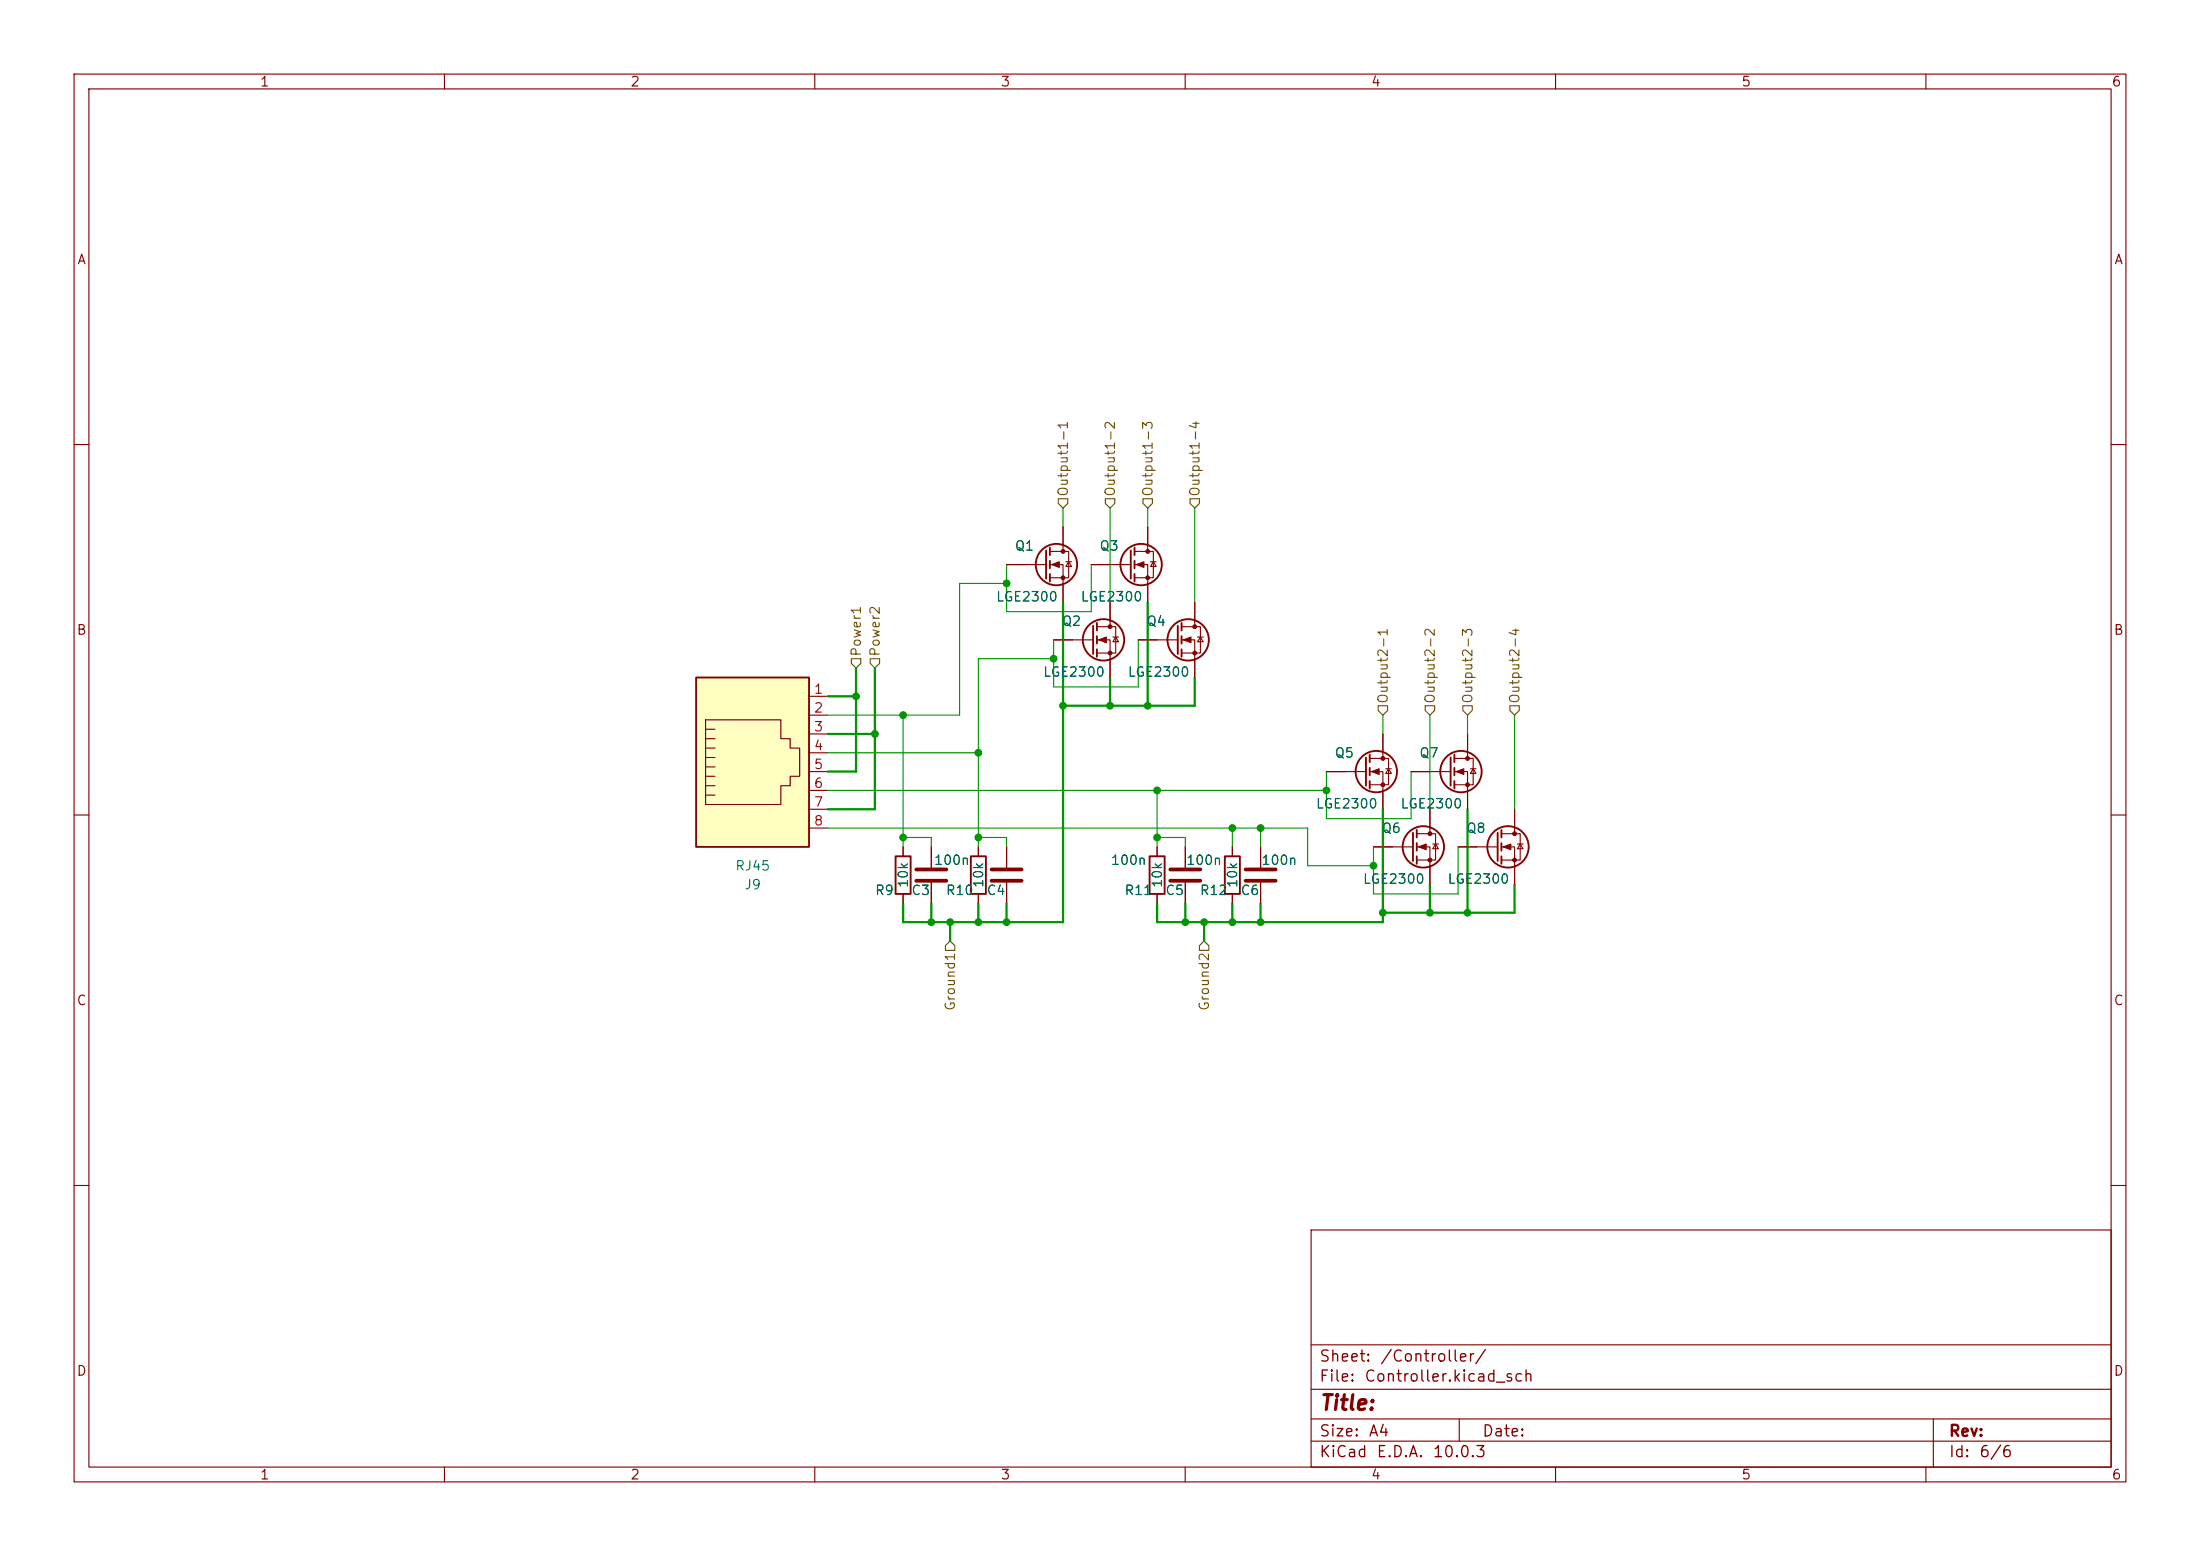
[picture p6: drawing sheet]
(kicad_sch
 (version 20260306)
 (generator "eeschema")
 (generator_version "10.0")
 (paper "A4")
 (lib_symbols
  (symbol "Connector:RJ45"
   (pin_names
    (offset 1.016)) (exclude_from_sim no) (in_bom yes) (on_board yes)
   (in_pos_files yes)
   (duplicate_pin_numbers_are_jumpers no)
   (property "Reference" "J" (at -5.08 13.97 0) (show_name no) (do_not_autoplace no) (effects (font (size 1.27 1.27)) (justify right)))
   (property "Value" "RJ45" (at 2.54 13.97 0) (show_name no) (do_not_autoplace no) (effects (font (size 1.27 1.27)) (justify left)))
   (property "Footprint" "" (at 0 0.635 90) (show_name no) (do_not_autoplace no) (hide yes) (effects (font (size 1.27 1.27))))
   (property "Datasheet" "" (at 0 0.635 90) (show_name no) (do_not_autoplace no) (hide yes) (effects (font (size 1.27 1.27))))
   (property "Description" "RJ connector, 8P8C (8 positions 8 connected)" (at 0 0 0) (show_name no) (do_not_autoplace no) (hide yes) (effects (font (size 1.27 1.27))))
   (symbol "RJ45_0_1"
    (polyline (pts (xy -6.35 1.905) (xy -5.08 1.905) (xy -5.08 1.905)) (stroke (width 0) (type default)) (fill (type none)))
    (polyline (pts (xy -6.35 0.635) (xy -5.08 0.635) (xy -5.08 0.635)) (stroke (width 0) (type default)) (fill (type none)))
    (polyline (pts (xy -6.35 -0.635) (xy -5.08 -0.635) (xy -5.08 -0.635)) (stroke (width 0) (type default)) (fill (type none)))
    (polyline (pts (xy -6.35 -1.905) (xy -5.08 -1.905) (xy -5.08 -1.905)) (stroke (width 0) (type default)) (fill (type none)))
    (polyline (pts (xy -6.35 -3.175) (xy -5.08 -3.175) (xy -5.08 -3.175)) (stroke (width 0) (type default)) (fill (type none)))
    (polyline (pts (xy -6.35 -4.445) (xy -6.35 6.985) (xy 3.81 6.985) (xy 3.81 4.445) (xy 5.08 4.445) (xy 5.08 3.175) (xy 6.35 3.175) (xy 6.35 -0.635) (xy 5.08 -0.635) (xy 5.08 -1.905) (xy 3.81 -1.905) (xy 3.81 -4.445) (xy -6.35 -4.445) (xy -6.35 -4.445)) (stroke (width 0) (type default)) (fill (type none)))
    (polyline (pts (xy -5.08 5.715) (xy -6.35 5.715)) (stroke (width 0) (type default)) (fill (type none)))
    (polyline (pts (xy -5.08 4.445) (xy -6.35 4.445)) (stroke (width 0) (type default)) (fill (type none)))
    (polyline (pts (xy -5.08 3.175) (xy -6.35 3.175) (xy -6.35 3.175)) (stroke (width 0) (type default)) (fill (type none)))
    (rectangle (start 7.62 12.7) (end -7.62 -10.16) (stroke (width 0.254) (type default)) (fill (type background))))
   (symbol "RJ45_1_1"
    (pin passive line (at 10.16 -7.62 180) (length 2.54) (name "" (effects (font (size 1.27 1.27)))) (number "1" (effects (font (size 1.27 1.27)))))
    (pin passive line (at 10.16 -5.08 180) (length 2.54) (name "" (effects (font (size 1.27 1.27)))) (number "2" (effects (font (size 1.27 1.27)))))
    (pin passive line (at 10.16 -2.54 180) (length 2.54) (name "" (effects (font (size 1.27 1.27)))) (number "3" (effects (font (size 1.27 1.27)))))
    (pin passive line (at 10.16 0 180) (length 2.54) (name "" (effects (font (size 1.27 1.27)))) (number "4" (effects (font (size 1.27 1.27)))))
    (pin passive line (at 10.16 2.54 180) (length 2.54) (name "" (effects (font (size 1.27 1.27)))) (number "5" (effects (font (size 1.27 1.27)))))
    (pin passive line (at 10.16 5.08 180) (length 2.54) (name "" (effects (font (size 1.27 1.27)))) (number "6" (effects (font (size 1.27 1.27)))))
    (pin passive line (at 10.16 7.62 180) (length 2.54) (name "" (effects (font (size 1.27 1.27)))) (number "7" (effects (font (size 1.27 1.27)))))
    (pin passive line (at 10.16 10.16 180) (length 2.54) (name "" (effects (font (size 1.27 1.27)))) (number "8" (effects (font (size 1.27 1.27))))))
   (embedded_fonts no))
  (symbol "Device:C"
   (pin_numbers (hide yes))
   (pin_names
    (offset 0.254)) (exclude_from_sim no) (in_bom yes) (on_board yes)
   (in_pos_files yes)
   (duplicate_pin_numbers_are_jumpers no)
   (property "Reference" "C" (at 0.635 2.54 0) (show_name no) (do_not_autoplace no) (effects (font (size 1.27 1.27)) (justify left)))
   (property "Value" "C" (at 0.635 -2.54 0) (show_name no) (do_not_autoplace no) (effects (font (size 1.27 1.27)) (justify left)))
   (property "Footprint" "" (at 0.9652 -3.81 0) (show_name no) (do_not_autoplace no) (hide yes) (effects (font (size 1.27 1.27))))
   (property "Datasheet" "" (at 0 0 0) (show_name no) (do_not_autoplace no) (hide yes) (effects (font (size 1.27 1.27))))
   (property "Description" "Unpolarized capacitor" (at 0 0 0) (show_name no) (do_not_autoplace no) (hide yes) (effects (font (size 1.27 1.27))))
   (symbol "C_0_1"
    (polyline (pts (xy -2.032 0.762) (xy 2.032 0.762)) (stroke (width 0.508) (type default)) (fill (type none)))
    (polyline (pts (xy -2.032 -0.762) (xy 2.032 -0.762)) (stroke (width 0.508) (type default)) (fill (type none))))
   (symbol "C_1_1"
    (pin passive line (at 0 3.81 270) (length 2.794) (name "" (effects (font (size 1.27 1.27)))) (number "1" (effects (font (size 1.27 1.27)))))
    (pin passive line (at 0 -3.81 90) (length 2.794) (name "" (effects (font (size 1.27 1.27)))) (number "2" (effects (font (size 1.27 1.27))))))
   (embedded_fonts no))
  (symbol "Device:R"
   (pin_numbers (hide yes))
   (pin_names
    (offset 0)) (exclude_from_sim no) (in_bom yes) (on_board yes)
   (in_pos_files yes)
   (duplicate_pin_numbers_are_jumpers no)
   (property "Reference" "R" (at 2.032 0 90) (show_name no) (do_not_autoplace no) (effects (font (size 1.27 1.27))))
   (property "Value" "R" (at 0 0 90) (show_name no) (do_not_autoplace no) (effects (font (size 1.27 1.27))))
   (property "Footprint" "" (at -1.778 0 90) (show_name no) (do_not_autoplace no) (hide yes) (effects (font (size 1.27 1.27))))
   (property "Datasheet" "" (at 0 0 0) (show_name no) (do_not_autoplace no) (hide yes) (effects (font (size 1.27 1.27))))
   (property "Description" "Resistor" (at 0 0 0) (show_name no) (do_not_autoplace no) (hide yes) (effects (font (size 1.27 1.27))))
   (symbol "R_0_1"
    (rectangle (start -1.016 -2.54) (end 1.016 2.54) (stroke (width 0.254) (type default)) (fill (type none))))
   (symbol "R_1_1"
    (pin passive line (at 0 3.81 270) (length 1.27) (name "" (effects (font (size 1.27 1.27)))) (number "1" (effects (font (size 1.27 1.27)))))
    (pin passive line (at 0 -3.81 90) (length 1.27) (name "" (effects (font (size 1.27 1.27)))) (number "2" (effects (font (size 1.27 1.27))))))
   (embedded_fonts no))
  (symbol "Q_NMOS_1"
   (pin_numbers (hide yes))
   (pin_names
    (offset 0) (hide yes)) (exclude_from_sim no) (in_bom yes) (on_board yes)
   (in_pos_files yes)
   (duplicate_pin_numbers_are_jumpers no)
   (property "Reference" "Q1" (at -4.064 2.54 0) (show_name no) (do_not_autoplace no) (effects (font (size 1.27 1.27)) (justify left)))
   (property "Value" "LGE2300" (at -6.604 -4.318 0) (show_name no) (do_not_autoplace no) (effects (font (size 1.27 1.27)) (justify left)))
   (property "Footprint" "Package_TO_SOT_SMD:SOT-23" (at 5.08 2.54 0) (show_name no) (do_not_autoplace no) (hide yes) (effects (font (size 1.27 1.27))))
   (property "Datasheet" "" (at 0 0 0) (show_name no) (do_not_autoplace no) (hide yes) (effects (font (size 1.27 1.27))))
   (property "Description" "N-MOSFET transistor" (at 0 0 0) (show_name no) (do_not_autoplace no) (hide yes) (effects (font (size 1.27 1.27))))
   (symbol "Q_NMOS_1_0_1"
    (polyline (pts (xy 0.254 1.905) (xy 0.254 -1.905)) (stroke (width 0.254) (type default)) (fill (type none)))
    (polyline (pts (xy 0.254 0) (xy -2.54 0)) (stroke (width 0) (type default)) (fill (type none)))
    (polyline (pts (xy 0.762 2.286) (xy 0.762 1.27)) (stroke (width 0.254) (type default)) (fill (type none)))
    (polyline (pts (xy 0.762 0.508) (xy 0.762 -0.508)) (stroke (width 0.254) (type default)) (fill (type none)))
    (polyline (pts (xy 0.762 -1.27) (xy 0.762 -2.286)) (stroke (width 0.254) (type default)) (fill (type none)))
    (polyline (pts (xy 0.762 -1.778) (xy 3.302 -1.778) (xy 3.302 1.778) (xy 0.762 1.778)) (stroke (width 0) (type default)) (fill (type none)))
    (polyline (pts (xy 1.016 0) (xy 2.032 0.381) (xy 2.032 -0.381) (xy 1.016 0)) (stroke (width 0) (type default)) (fill (type outline)))
    (circle (center 1.651 0) (radius 2.794) (stroke (width 0.254) (type default)) (fill (type none)))
    (polyline (pts (xy 2.54 2.54) (xy 2.54 1.778)) (stroke (width 0) (type default)) (fill (type none)))
    (circle (center 2.54 1.778) (radius 0.254) (stroke (width 0) (type default)) (fill (type outline)))
    (circle (center 2.54 -1.778) (radius 0.254) (stroke (width 0) (type default)) (fill (type outline)))
    (polyline (pts (xy 2.54 -2.54) (xy 2.54 0) (xy 0.762 0)) (stroke (width 0) (type default)) (fill (type none)))
    (polyline (pts (xy 2.921 0.381) (xy 3.683 0.381)) (stroke (width 0) (type default)) (fill (type none)))
    (polyline (pts (xy 3.302 0.381) (xy 2.921 -0.254) (xy 3.683 -0.254) (xy 3.302 0.381)) (stroke (width 0) (type default)) (fill (type none))))
   (symbol "Q_NMOS_1_1_1"
    (pin input line (at -5.08 0 0) (length 2.54) (name "G" (effects (font (size 1.27 1.27)))) (number "1" (effects (font (size 1.27 1.27)))))
    (pin passive line (at 2.54 -5.08 90) (length 2.54) (name "S" (effects (font (size 1.27 1.27)))) (number "2" (effects (font (size 1.27 1.27)))))
    (pin passive line (at 2.54 5.08 270) (length 2.54) (name "D" (effects (font (size 1.27 1.27)))) (number "3" (effects (font (size 1.27 1.27))))))
   (embedded_fonts no)))
 (junction
  (at 132.08 101.6)
  (diameter 0)
  (color 0 0 0 0))
 (junction
  (at 143.51 95.25)
  (diameter 0)
  (color 0 0 0 0))
 (junction
  (at 170.18 111.76)
  (diameter 0)
  (color 0 0 0 0))
 (junction
  (at 121.92 113.03)
  (diameter 0)
  (color 0 0 0 0))
 (junction
  (at 156.21 106.68)
  (diameter 0)
  (color 0 0 0 0))
 (junction
  (at 198.12 123.19)
  (diameter 0)
  (color 0 0 0 0))
 (junction
  (at 118.11 99.06)
  (diameter 0)
  (color 0 0 0 0))
 (junction
  (at 125.73 124.46)
  (diameter 0)
  (color 0 0 0 0))
 (junction
  (at 142.24 88.9)
  (diameter 0)
  (color 0 0 0 0))
 (junction
  (at 166.37 111.76)
  (diameter 0)
  (color 0 0 0 0))
 (junction
  (at 115.57 93.98)
  (diameter 0)
  (color 0 0 0 0))
 (junction
  (at 154.94 95.25)
  (diameter 0)
  (color 0 0 0 0))
 (junction
  (at 128.27 124.46)
  (diameter 0)
  (color 0 0 0 0))
 (junction
  (at 185.42 116.84)
  (diameter 0)
  (color 0 0 0 0))
 (junction
  (at 135.89 124.46)
  (diameter 0)
  (color 0 0 0 0))
 (junction
  (at 135.89 78.74)
  (diameter 0)
  (color 0 0 0 0))
 (junction
  (at 156.21 113.03)
  (diameter 0)
  (color 0 0 0 0))
 (junction
  (at 149.86 95.25)
  (diameter 0)
  (color 0 0 0 0))
 (junction
  (at 170.18 124.46)
  (diameter 0)
  (color 0 0 0 0))
 (junction
  (at 162.56 124.46)
  (diameter 0)
  (color 0 0 0 0))
 (junction
  (at 160.02 124.46)
  (diameter 0)
  (color 0 0 0 0))
 (junction
  (at 186.69 123.19)
  (diameter 0)
  (color 0 0 0 0))
 (junction
  (at 193.04 123.19)
  (diameter 0)
  (color 0 0 0 0))
 (junction
  (at 121.92 96.52)
  (diameter 0)
  (color 0 0 0 0))
 (junction
  (at 179.07 106.68)
  (diameter 0)
  (color 0 0 0 0))
 (junction
  (at 132.08 113.03)
  (diameter 0)
  (color 0 0 0 0))
 (junction
  (at 166.37 124.46)
  (diameter 0)
  (color 0 0 0 0))
 (junction
  (at 132.08 124.46)
  (diameter 0)
  (color 0 0 0 0))
 (wire
  (pts (xy 132.08 101.6) (xy 132.08 88.9))
  (stroke (width 0) (type default)))
 (wire
  (pts (xy 132.08 101.6) (xy 132.08 113.03))
  (stroke (width 0) (type default)))
 (wire
  (pts (xy 161.29 95.25) (xy 154.94 95.25))
  (stroke (width 0) (type default)))
 (wire
  (pts (xy 121.92 96.52) (xy 121.92 113.03))
  (stroke (width 0) (type default)))
 (wire
  (pts (xy 118.11 90.17) (xy 118.11 99.06))
  (stroke (width 0) (type default)))
 (wire
  (pts (xy 118.11 99.06) (xy 111.76 99.06))
  (stroke (width 0) (type default)))
 (wire
  (pts (xy 166.37 121.92) (xy 166.37 124.46))
  (stroke (width 0) (type default)))
 (wire
  (pts (xy 190.5 110.49) (xy 179.07 110.49))
  (stroke (width 0) (type default)))
 (wire
  (pts (xy 128.27 124.46) (xy 132.08 124.46))
  (stroke (width 0) (type default)))
 (wire
  (pts (xy 196.85 120.65) (xy 185.42 120.65))
  (stroke (width 0) (type default)))
 (wire
  (pts (xy 156.21 106.68) (xy 179.07 106.68))
  (stroke (width 0) (type default)))
 (wire
  (pts (xy 143.51 95.25) (xy 149.86 95.25))
  (stroke (width 0) (type default)))
 (wire
  (pts (xy 153.67 92.71) (xy 142.24 92.71))
  (stroke (width 0) (type default)))
 (wire
  (pts (xy 156.21 106.68) (xy 156.21 113.03))
  (stroke (width 0) (type default)))
 (wire
  (pts (xy 149.86 68.58) (xy 149.86 81.28))
  (stroke (width 0) (type default)))
 (wire
  (pts (xy 147.32 82.55) (xy 135.89 82.55))
  (stroke (width 0) (type default)))
 (wire
  (pts (xy 193.04 119.38) (xy 193.04 123.19))
  (stroke (width 0) (type default)))
 (wire
  (pts (xy 170.18 124.46) (xy 170.18 121.92))
  (stroke (width 0) (type default)))
 (wire
  (pts (xy 135.89 78.74) (xy 135.89 82.55))
  (stroke (width 0) (type default)))
 (wire
  (pts (xy 115.57 93.98) (xy 115.57 90.17))
  (stroke (width 0) (type default)))
 (wire
  (pts (xy 170.18 111.76) (xy 170.18 114.3))
  (stroke (width 0) (type default)))
 (wire
  (pts (xy 135.89 124.46) (xy 135.89 121.92))
  (stroke (width 0) (type default)))
 (wire
  (pts (xy 111.76 104.14) (xy 115.57 104.14))
  (stroke (width 0) (type default)))
 (wire
  (pts (xy 162.56 124.46) (xy 166.37 124.46))
  (stroke (width 0) (type default)))
 (wire
  (pts (xy 142.24 92.71) (xy 142.24 88.9))
  (stroke (width 0) (type default)))
 (wire
  (pts (xy 147.32 76.2) (xy 147.32 82.55))
  (stroke (width 0) (type default)))
 (wire
  (pts (xy 186.69 123.19) (xy 193.04 123.19))
  (stroke (width 0) (type default)))
 (wire
  (pts (xy 154.94 68.58) (xy 154.94 71.12))
  (stroke (width 0) (type default)))
 (wire
  (pts (xy 115.57 104.14) (xy 115.57 93.98))
  (stroke (width 0) (type default)))
 (wire
  (pts (xy 142.24 88.9) (xy 142.24 86.36))
  (stroke (width 0) (type default)))
 (wire
  (pts (xy 166.37 111.76) (xy 170.18 111.76))
  (stroke (width 0) (type default)))
 (wire
  (pts (xy 132.08 113.03) (xy 132.08 114.3))
  (stroke (width 0) (type default)))
 (wire
  (pts (xy 143.51 81.28) (xy 143.51 95.25))
  (stroke (width 0) (type default)))
 (wire
  (pts (xy 125.73 124.46) (xy 128.27 124.46))
  (stroke (width 0) (type default)))
 (wire
  (pts (xy 143.51 124.46) (xy 143.51 95.25))
  (stroke (width 0) (type default)))
 (wire
  (pts (xy 149.86 95.25) (xy 154.94 95.25))
  (stroke (width 0) (type default)))
 (wire
  (pts (xy 186.69 96.52) (xy 186.69 99.06))
  (stroke (width 0) (type default)))
 (wire
  (pts (xy 121.92 113.03) (xy 125.73 113.03))
  (stroke (width 0) (type default)))
 (wire
  (pts (xy 132.08 88.9) (xy 142.24 88.9))
  (stroke (width 0) (type default)))
 (wire
  (pts (xy 111.76 96.52) (xy 121.92 96.52))
  (stroke (width 0) (type default)))
 (wire
  (pts (xy 121.92 113.03) (xy 121.92 114.3))
  (stroke (width 0) (type default)))
 (wire
  (pts (xy 111.76 106.68) (xy 156.21 106.68))
  (stroke (width 0) (type default)))
 (wire
  (pts (xy 179.07 106.68) (xy 179.07 110.49))
  (stroke (width 0) (type default)))
 (wire
  (pts (xy 121.92 124.46) (xy 125.73 124.46))
  (stroke (width 0) (type default)))
 (wire
  (pts (xy 176.53 116.84) (xy 185.42 116.84))
  (stroke (width 0) (type default)))
 (wire
  (pts (xy 132.08 121.92) (xy 132.08 124.46))
  (stroke (width 0) (type default)))
 (wire
  (pts (xy 198.12 96.52) (xy 198.12 99.06))
  (stroke (width 0) (type default)))
 (wire
  (pts (xy 160.02 121.92) (xy 160.02 124.46))
  (stroke (width 0) (type default)))
 (wire
  (pts (xy 156.21 121.92) (xy 156.21 124.46))
  (stroke (width 0) (type default)))
 (wire
  (pts (xy 160.02 124.46) (xy 162.56 124.46))
  (stroke (width 0) (type default)))
 (wire
  (pts (xy 186.69 109.22) (xy 186.69 123.19))
  (stroke (width 0) (type default)))
 (wire
  (pts (xy 185.42 116.84) (xy 185.42 114.3))
  (stroke (width 0) (type default)))
 (wire
  (pts (xy 129.54 96.52) (xy 129.54 78.74))
  (stroke (width 0) (type default)))
 (wire
  (pts (xy 162.56 124.46) (xy 162.56 127))
  (stroke (width 0) (type default)))
 (wire
  (pts (xy 111.76 101.6) (xy 132.08 101.6))
  (stroke (width 0) (type default)))
 (wire
  (pts (xy 204.47 123.19) (xy 198.12 123.19))
  (stroke (width 0) (type default)))
 (wire
  (pts (xy 196.85 114.3) (xy 196.85 120.65))
  (stroke (width 0) (type default)))
 (wire
  (pts (xy 128.27 124.46) (xy 128.27 127))
  (stroke (width 0) (type default)))
 (wire
  (pts (xy 149.86 91.44) (xy 149.86 95.25))
  (stroke (width 0) (type default)))
 (wire
  (pts (xy 121.92 96.52) (xy 129.54 96.52))
  (stroke (width 0) (type default)))
 (wire
  (pts (xy 166.37 111.76) (xy 166.37 114.3))
  (stroke (width 0) (type default)))
 (wire
  (pts (xy 118.11 99.06) (xy 118.11 109.22))
  (stroke (width 0) (type default)))
 (wire
  (pts (xy 193.04 123.19) (xy 198.12 123.19))
  (stroke (width 0) (type default)))
 (wire
  (pts (xy 170.18 111.76) (xy 176.53 111.76))
  (stroke (width 0) (type default)))
 (wire
  (pts (xy 154.94 81.28) (xy 154.94 95.25))
  (stroke (width 0) (type default)))
 (wire
  (pts (xy 156.21 124.46) (xy 160.02 124.46))
  (stroke (width 0) (type default)))
 (wire
  (pts (xy 161.29 91.44) (xy 161.29 95.25))
  (stroke (width 0) (type default)))
 (wire
  (pts (xy 186.69 124.46) (xy 186.69 123.19))
  (stroke (width 0) (type default)))
 (wire
  (pts (xy 166.37 124.46) (xy 170.18 124.46))
  (stroke (width 0) (type default)))
 (wire
  (pts (xy 135.89 113.03) (xy 135.89 114.3))
  (stroke (width 0) (type default)))
 (wire
  (pts (xy 176.53 111.76) (xy 176.53 116.84))
  (stroke (width 0) (type default)))
 (wire
  (pts (xy 135.89 76.2) (xy 135.89 78.74))
  (stroke (width 0) (type default)))
 (wire
  (pts (xy 204.47 96.52) (xy 204.47 109.22))
  (stroke (width 0) (type default)))
 (wire
  (pts (xy 193.04 96.52) (xy 193.04 109.22))
  (stroke (width 0) (type default)))
 (wire
  (pts (xy 153.67 86.36) (xy 153.67 92.71))
  (stroke (width 0) (type default)))
 (wire
  (pts (xy 118.11 109.22) (xy 111.76 109.22))
  (stroke (width 0) (type default)))
 (wire
  (pts (xy 125.73 121.92) (xy 125.73 124.46))
  (stroke (width 0) (type default)))
 (wire
  (pts (xy 160.02 113.03) (xy 160.02 114.3))
  (stroke (width 0) (type default)))
 (wire
  (pts (xy 125.73 113.03) (xy 125.73 114.3))
  (stroke (width 0) (type default)))
 (wire
  (pts (xy 156.21 113.03) (xy 160.02 113.03))
  (stroke (width 0) (type default)))
 (wire
  (pts (xy 121.92 121.92) (xy 121.92 124.46))
  (stroke (width 0) (type default)))
 (wire
  (pts (xy 185.42 120.65) (xy 185.42 116.84))
  (stroke (width 0) (type default)))
 (wire
  (pts (xy 198.12 109.22) (xy 198.12 123.19))
  (stroke (width 0) (type default)))
 (wire
  (pts (xy 179.07 104.14) (xy 179.07 106.68))
  (stroke (width 0) (type default)))
 (wire
  (pts (xy 170.18 124.46) (xy 186.69 124.46))
  (stroke (width 0) (type default)))
 (wire
  (pts (xy 132.08 124.46) (xy 135.89 124.46))
  (stroke (width 0) (type default)))
 (wire
  (pts (xy 111.76 93.98) (xy 115.57 93.98))
  (stroke (width 0) (type default)))
 (wire
  (pts (xy 135.89 124.46) (xy 143.51 124.46))
  (stroke (width 0) (type default)))
 (wire
  (pts (xy 204.47 119.38) (xy 204.47 123.19))
  (stroke (width 0) (type default)))
 (wire
  (pts (xy 190.5 104.14) (xy 190.5 110.49))
  (stroke (width 0) (type default)))
 (wire
  (pts (xy 129.54 78.74) (xy 135.89 78.74))
  (stroke (width 0) (type default)))
 (wire
  (pts (xy 156.21 113.03) (xy 156.21 114.3))
  (stroke (width 0) (type default)))
 (wire
  (pts (xy 111.76 111.76) (xy 166.37 111.76))
  (stroke (width 0) (type default)))
 (wire
  (pts (xy 143.51 68.58) (xy 143.51 71.12))
  (stroke (width 0) (type default)))
 (wire
  (pts (xy 161.29 68.58) (xy 161.29 81.28))
  (stroke (width 0) (type default)))
 (wire
  (pts (xy 132.08 113.03) (xy 135.89 113.03))
  (stroke (width 0) (type default)))
 (hierarchical_label "Output2-2"
  (shape input)
  (at 193.04 96.52 90)
  (effects (font (size 1.27 1.27)) (justify left)))
 (hierarchical_label "Output2-3"
  (shape input)
  (at 198.12 96.52 90)
  (effects (font (size 1.27 1.27)) (justify left)))
 (hierarchical_label "Output2-1"
  (shape input)
  (at 186.69 96.52 90)
  (effects (font (size 1.27 1.27)) (justify left)))
 (hierarchical_label "Power2"
  (shape input)
  (at 118.11 90.17 90)
  (effects (font (size 1.27 1.27)) (justify left)))
 (hierarchical_label "Output2-4"
  (shape input)
  (at 204.47 96.52 90)
  (effects (font (size 1.27 1.27)) (justify left)))
 (hierarchical_label "Output1-1"
  (shape input)
  (at 143.51 68.58 90)
  (effects (font (size 1.27 1.27)) (justify left)))
 (hierarchical_label "Ground2"
  (shape input)
  (at 162.56 127 270)
  (effects (font (size 1.27 1.27)) (justify right)))
 (hierarchical_label "Output1-3"
  (shape input)
  (at 154.94 68.58 90)
  (effects (font (size 1.27 1.27)) (justify left)))
 (hierarchical_label "Output1-2"
  (shape input)
  (at 149.86 68.58 90)
  (effects (font (size 1.27 1.27)) (justify left)))
 (hierarchical_label "Power1"
  (shape input)
  (at 115.57 90.17 90)
  (effects (font (size 1.27 1.27)) (justify left)))
 (hierarchical_label "Ground1"
  (shape input)
  (at 128.27 127 270)
  (effects (font (size 1.27 1.27)) (justify right)))
 (hierarchical_label "Output1-4"
  (shape input)
  (at 161.29 68.58 90)
  (effects (font (size 1.27 1.27)) (justify left)))
 (symbol
  (lib_name "Q_NMOS_1")
  (lib_id "Device:Q_NMOS")
  (at 152.4 76.2 0)
  (unit 1)
  (body_style 1)
  (exclude_from_sim no)
  (in_bom yes)
  (on_board yes)
  (in_pos_files yes)
  (dnp no)
  (property "Reference" "Q3" (at 148.336 73.66 0) (show_name no) (do_not_autoplace no) (effects (font (size 1.27 1.27)) (justify left)))
  (property "Value" "LGE2300" (at 145.796 80.518 0) (show_name no) (do_not_autoplace no) (effects (font (size 1.27 1.27)) (justify left)))
  (property "Footprint" "Package_TO_SOT_SMD:SOT-23" (at 157.48 73.66 0) (hide yes) (show_name no) (do_not_autoplace no) (effects (font (size 1.27 1.27))))
  (property "Datasheet" "" (at 152.4 76.2 0) (hide yes) (show_name no) (do_not_autoplace no) (effects (font (size 1.27 1.27))))
  (property "Description" "N-MOSFET transistor" (at 152.4 76.2 0) (hide yes) (show_name no) (do_not_autoplace no) (effects (font (size 1.27 1.27))))
  (pin "1")
  (pin "3")
  (pin "2"))
 (symbol
  (lib_id "Device:C")
  (at 160.02 118.11 0)
  (unit 1)
  (body_style 1)
  (exclude_from_sim no)
  (in_bom yes)
  (on_board yes)
  (in_pos_files yes)
  (dnp no)
  (property "Reference" "C5" (at 157.226 120.142 0) (show_name no) (do_not_autoplace no) (effects (font (size 1.27 1.27)) (justify left)))
  (property "Value" "100n" (at 160.02 116.078 0) (show_name no) (do_not_autoplace no) (effects (font (size 1.27 1.27)) (justify left)))
  (property "Footprint" "Capacitor_SMD:C_0603_1608Metric_Pad1.08x0.95mm_HandSolder" (at 160.9852 121.92 0) (hide yes) (show_name no) (do_not_autoplace no) (effects (font (size 1.27 1.27))))
  (property "Datasheet" "" (at 160.02 118.11 0) (hide yes) (show_name no) (do_not_autoplace no) (effects (font (size 1.27 1.27))))
  (property "Description" "Unpolarized capacitor" (at 160.02 118.11 0) (hide yes) (show_name no) (do_not_autoplace no) (effects (font (size 1.27 1.27))))
  (pin "2")
  (pin "1"))
 (symbol
  (lib_id "Device:C")
  (at 170.18 118.11 180)
  (unit 1)
  (body_style 1)
  (exclude_from_sim no)
  (in_bom yes)
  (on_board yes)
  (in_pos_files yes)
  (dnp no)
  (property "Reference" "C6" (at 167.386 120.142 0) (show_name no) (do_not_autoplace no) (effects (font (size 1.27 1.27)) (justify right)))
  (property "Value" "100n" (at 170.18 116.078 0) (show_name no) (do_not_autoplace no) (effects (font (size 1.27 1.27)) (justify right)))
  (property "Footprint" "Capacitor_SMD:C_0603_1608Metric_Pad1.08x0.95mm_HandSolder" (at 169.2148 114.3 0) (hide yes) (show_name no) (do_not_autoplace no) (effects (font (size 1.27 1.27))))
  (property "Datasheet" "" (at 170.18 118.11 0) (hide yes) (show_name no) (do_not_autoplace no) (effects (font (size 1.27 1.27))))
  (property "Description" "Unpolarized capacitor" (at 170.18 118.11 0) (hide yes) (show_name no) (do_not_autoplace no) (effects (font (size 1.27 1.27))))
  (pin "2")
  (pin "1"))
 (symbol
  (lib_id "Device:C")
  (at 135.89 118.11 0)
  (unit 1)
  (body_style 1)
  (exclude_from_sim no)
  (in_bom yes)
  (on_board yes)
  (in_pos_files yes)
  (dnp no)
  (property "Reference" "C4" (at 133.096 120.142 0) (show_name no) (do_not_autoplace no) (effects (font (size 1.27 1.27)) (justify left)))
  (property "Value" "100n" (at 149.86 116.078 0) (show_name no) (do_not_autoplace no) (effects (font (size 1.27 1.27)) (justify left)))
  (property "Footprint" "Capacitor_SMD:C_0603_1608Metric_Pad1.08x0.95mm_HandSolder" (at 136.8552 121.92 0) (hide yes) (show_name no) (do_not_autoplace no) (effects (font (size 1.27 1.27))))
  (property "Datasheet" "" (at 135.89 118.11 0) (hide yes) (show_name no) (do_not_autoplace no) (effects (font (size 1.27 1.27))))
  (property "Description" "Unpolarized capacitor" (at 135.89 118.11 0) (hide yes) (show_name no) (do_not_autoplace no) (effects (font (size 1.27 1.27))))
  (pin "2")
  (pin "1"))
 (symbol
  (lib_name "Q_NMOS_1")
  (lib_id "Device:Q_NMOS")
  (at 140.97 76.2 0)
  (unit 1)
  (body_style 1)
  (exclude_from_sim no)
  (in_bom yes)
  (on_board yes)
  (in_pos_files yes)
  (dnp no)
  (property "Reference" "Q1" (at 136.906 73.66 0) (show_name no) (do_not_autoplace no) (effects (font (size 1.27 1.27)) (justify left)))
  (property "Value" "LGE2300" (at 134.366 80.518 0) (show_name no) (do_not_autoplace no) (effects (font (size 1.27 1.27)) (justify left)))
  (property "Footprint" "Package_TO_SOT_SMD:SOT-23" (at 146.05 73.66 0) (hide yes) (show_name no) (do_not_autoplace no) (effects (font (size 1.27 1.27))))
  (property "Datasheet" "" (at 140.97 76.2 0) (hide yes) (show_name no) (do_not_autoplace no) (effects (font (size 1.27 1.27))))
  (property "Description" "N-MOSFET transistor" (at 140.97 76.2 0) (hide yes) (show_name no) (do_not_autoplace no) (effects (font (size 1.27 1.27))))
  (pin "1")
  (pin "3")
  (pin "2"))
 (symbol
  (lib_id "Device:R")
  (at 166.37 118.11 180)
  (unit 1)
  (body_style 1)
  (exclude_from_sim no)
  (in_bom yes)
  (on_board yes)
  (in_pos_files yes)
  (dnp no)
  (property "Reference" "R12" (at 163.83 120.142 0) (show_name no) (do_not_autoplace no) (effects (font (size 1.27 1.27))))
  (property "Value" "10k" (at 166.37 118.11 90) (show_name no) (do_not_autoplace no) (effects (font (size 1.27 1.27))))
  (property "Footprint" "Resistor_SMD:R_0603_1608Metric_Pad0.98x0.95mm_HandSolder" (at 168.148 118.11 90) (hide yes) (show_name no) (do_not_autoplace no) (effects (font (size 1.27 1.27))))
  (property "Datasheet" "" (at 166.37 118.11 0) (hide yes) (show_name no) (do_not_autoplace no) (effects (font (size 1.27 1.27))))
  (property "Description" "Resistor" (at 166.37 118.11 0) (hide yes) (show_name no) (do_not_autoplace no) (effects (font (size 1.27 1.27))))
  (pin "1")
  (pin "2"))
 (symbol
  (lib_name "Q_NMOS_1")
  (lib_id "Device:Q_NMOS")
  (at 184.15 104.14 0)
  (unit 1)
  (body_style 1)
  (exclude_from_sim no)
  (in_bom yes)
  (on_board yes)
  (in_pos_files yes)
  (dnp no)
  (property "Reference" "Q5" (at 180.086 101.6 0) (show_name no) (do_not_autoplace no) (effects (font (size 1.27 1.27)) (justify left)))
  (property "Value" "LGE2300" (at 177.546 108.458 0) (show_name no) (do_not_autoplace no) (effects (font (size 1.27 1.27)) (justify left)))
  (property "Footprint" "Package_TO_SOT_SMD:SOT-23" (at 189.23 101.6 0) (hide yes) (show_name no) (do_not_autoplace no) (effects (font (size 1.27 1.27))))
  (property "Datasheet" "" (at 184.15 104.14 0) (hide yes) (show_name no) (do_not_autoplace no) (effects (font (size 1.27 1.27))))
  (property "Description" "N-MOSFET transistor" (at 184.15 104.14 0) (hide yes) (show_name no) (do_not_autoplace no) (effects (font (size 1.27 1.27))))
  (pin "1")
  (pin "3")
  (pin "2"))
 (symbol
  (lib_name "Q_NMOS_1")
  (lib_id "Device:Q_NMOS")
  (at 147.32 86.36 0)
  (unit 1)
  (body_style 1)
  (exclude_from_sim no)
  (in_bom yes)
  (on_board yes)
  (in_pos_files yes)
  (dnp no)
  (property "Reference" "Q2" (at 143.256 83.82 0) (show_name no) (do_not_autoplace no) (effects (font (size 1.27 1.27)) (justify left)))
  (property "Value" "LGE2300" (at 140.716 90.678 0) (show_name no) (do_not_autoplace no) (effects (font (size 1.27 1.27)) (justify left)))
  (property "Footprint" "Package_TO_SOT_SMD:SOT-23" (at 152.4 83.82 0) (hide yes) (show_name no) (do_not_autoplace no) (effects (font (size 1.27 1.27))))
  (property "Datasheet" "" (at 147.32 86.36 0) (hide yes) (show_name no) (do_not_autoplace no) (effects (font (size 1.27 1.27))))
  (property "Description" "N-MOSFET transistor" (at 147.32 86.36 0) (hide yes) (show_name no) (do_not_autoplace no) (effects (font (size 1.27 1.27))))
  (pin "1")
  (pin "3")
  (pin "2"))
 (symbol
  (lib_name "Q_NMOS_1")
  (lib_id "Device:Q_NMOS")
  (at 195.58 104.14 0)
  (unit 1)
  (body_style 1)
  (exclude_from_sim no)
  (in_bom yes)
  (on_board yes)
  (in_pos_files yes)
  (dnp no)
  (property "Reference" "Q7" (at 191.516 101.6 0) (show_name no) (do_not_autoplace no) (effects (font (size 1.27 1.27)) (justify left)))
  (property "Value" "LGE2300" (at 188.976 108.458 0) (show_name no) (do_not_autoplace no) (effects (font (size 1.27 1.27)) (justify left)))
  (property "Footprint" "Package_TO_SOT_SMD:SOT-23" (at 200.66 101.6 0) (hide yes) (show_name no) (do_not_autoplace no) (effects (font (size 1.27 1.27))))
  (property "Datasheet" "" (at 195.58 104.14 0) (hide yes) (show_name no) (do_not_autoplace no) (effects (font (size 1.27 1.27))))
  (property "Description" "N-MOSFET transistor" (at 195.58 104.14 0) (hide yes) (show_name no) (do_not_autoplace no) (effects (font (size 1.27 1.27))))
  (pin "1")
  (pin "3")
  (pin "2"))
 (symbol
  (lib_id "Device:R")
  (at 156.21 118.11 180)
  (unit 1)
  (body_style 1)
  (exclude_from_sim no)
  (in_bom yes)
  (on_board yes)
  (in_pos_files yes)
  (dnp no)
  (property "Reference" "R11" (at 153.67 120.142 0) (show_name no) (do_not_autoplace no) (effects (font (size 1.27 1.27))))
  (property "Value" "10k" (at 156.21 118.11 90) (show_name no) (do_not_autoplace no) (effects (font (size 1.27 1.27))))
  (property "Footprint" "Resistor_SMD:R_0603_1608Metric_Pad0.98x0.95mm_HandSolder" (at 157.988 118.11 90) (hide yes) (show_name no) (do_not_autoplace no) (effects (font (size 1.27 1.27))))
  (property "Datasheet" "" (at 156.21 118.11 0) (hide yes) (show_name no) (do_not_autoplace no) (effects (font (size 1.27 1.27))))
  (property "Description" "Resistor" (at 156.21 118.11 0) (hide yes) (show_name no) (do_not_autoplace no) (effects (font (size 1.27 1.27))))
  (pin "1")
  (pin "2"))
 (symbol
  (lib_name "Q_NMOS_1")
  (lib_id "Device:Q_NMOS")
  (at 158.75 86.36 0)
  (unit 1)
  (body_style 1)
  (exclude_from_sim no)
  (in_bom yes)
  (on_board yes)
  (in_pos_files yes)
  (dnp no)
  (property "Reference" "Q4" (at 154.686 83.82 0) (show_name no) (do_not_autoplace no) (effects (font (size 1.27 1.27)) (justify left)))
  (property "Value" "LGE2300" (at 152.146 90.678 0) (show_name no) (do_not_autoplace no) (effects (font (size 1.27 1.27)) (justify left)))
  (property "Footprint" "Package_TO_SOT_SMD:SOT-23" (at 163.83 83.82 0) (hide yes) (show_name no) (do_not_autoplace no) (effects (font (size 1.27 1.27))))
  (property "Datasheet" "" (at 158.75 86.36 0) (hide yes) (show_name no) (do_not_autoplace no) (effects (font (size 1.27 1.27))))
  (property "Description" "N-MOSFET transistor" (at 158.75 86.36 0) (hide yes) (show_name no) (do_not_autoplace no) (effects (font (size 1.27 1.27))))
  (pin "1")
  (pin "3")
  (pin "2"))
 (symbol
  (lib_id "Device:C")
  (at 125.73 118.11 0)
  (unit 1)
  (body_style 1)
  (exclude_from_sim no)
  (in_bom yes)
  (on_board yes)
  (in_pos_files yes)
  (dnp no)
  (property "Reference" "C3" (at 122.936 120.142 0) (show_name no) (do_not_autoplace no) (effects (font (size 1.27 1.27)) (justify left)))
  (property "Value" "100n" (at 125.984 116.078 0) (show_name no) (do_not_autoplace no) (effects (font (size 1.27 1.27)) (justify left)))
  (property "Footprint" "Capacitor_SMD:C_0603_1608Metric_Pad1.08x0.95mm_HandSolder" (at 126.6952 121.92 0) (hide yes) (show_name no) (do_not_autoplace no) (effects (font (size 1.27 1.27))))
  (property "Datasheet" "" (at 125.73 118.11 0) (hide yes) (show_name no) (do_not_autoplace no) (effects (font (size 1.27 1.27))))
  (property "Description" "Unpolarized capacitor" (at 125.73 118.11 0) (hide yes) (show_name no) (do_not_autoplace no) (effects (font (size 1.27 1.27))))
  (pin "2")
  (pin "1"))
 (symbol
  (lib_name "Q_NMOS_1")
  (lib_id "Device:Q_NMOS")
  (at 190.5 114.3 0)
  (unit 1)
  (body_style 1)
  (exclude_from_sim no)
  (in_bom yes)
  (on_board yes)
  (in_pos_files yes)
  (dnp no)
  (property "Reference" "Q6" (at 186.436 111.76 0) (show_name no) (do_not_autoplace no) (effects (font (size 1.27 1.27)) (justify left)))
  (property "Value" "LGE2300" (at 183.896 118.618 0) (show_name no) (do_not_autoplace no) (effects (font (size 1.27 1.27)) (justify left)))
  (property "Footprint" "Package_TO_SOT_SMD:SOT-23" (at 195.58 111.76 0) (hide yes) (show_name no) (do_not_autoplace no) (effects (font (size 1.27 1.27))))
  (property "Datasheet" "" (at 190.5 114.3 0) (hide yes) (show_name no) (do_not_autoplace no) (effects (font (size 1.27 1.27))))
  (property "Description" "N-MOSFET transistor" (at 190.5 114.3 0) (hide yes) (show_name no) (do_not_autoplace no) (effects (font (size 1.27 1.27))))
  (pin "1")
  (pin "3")
  (pin "2"))
 (symbol
  (lib_name "Q_NMOS_1")
  (lib_id "Device:Q_NMOS")
  (at 201.93 114.3 0)
  (unit 1)
  (body_style 1)
  (exclude_from_sim no)
  (in_bom yes)
  (on_board yes)
  (in_pos_files yes)
  (dnp no)
  (property "Reference" "Q8" (at 197.866 111.76 0) (show_name no) (do_not_autoplace no) (effects (font (size 1.27 1.27)) (justify left)))
  (property "Value" "LGE2300" (at 195.326 118.618 0) (show_name no) (do_not_autoplace no) (effects (font (size 1.27 1.27)) (justify left)))
  (property "Footprint" "Package_TO_SOT_SMD:SOT-23" (at 207.01 111.76 0) (hide yes) (show_name no) (do_not_autoplace no) (effects (font (size 1.27 1.27))))
  (property "Datasheet" "" (at 201.93 114.3 0) (hide yes) (show_name no) (do_not_autoplace no) (effects (font (size 1.27 1.27))))
  (property "Description" "N-MOSFET transistor" (at 201.93 114.3 0) (hide yes) (show_name no) (do_not_autoplace no) (effects (font (size 1.27 1.27))))
  (pin "1")
  (pin "3")
  (pin "2"))
 (symbol
  (lib_id "Device:R")
  (at 121.92 118.11 180)
  (unit 1)
  (body_style 1)
  (exclude_from_sim no)
  (in_bom yes)
  (on_board yes)
  (in_pos_files yes)
  (dnp no)
  (property "Reference" "R9" (at 119.38 120.142 0) (show_name no) (do_not_autoplace no) (effects (font (size 1.27 1.27))))
  (property "Value" "10k" (at 121.92 118.11 90) (show_name no) (do_not_autoplace no) (effects (font (size 1.27 1.27))))
  (property "Footprint" "Resistor_SMD:R_0603_1608Metric_Pad0.98x0.95mm_HandSolder" (at 123.698 118.11 90) (hide yes) (show_name no) (do_not_autoplace no) (effects (font (size 1.27 1.27))))
  (property "Datasheet" "" (at 121.92 118.11 0) (hide yes) (show_name no) (do_not_autoplace no) (effects (font (size 1.27 1.27))))
  (property "Description" "Resistor" (at 121.92 118.11 0) (hide yes) (show_name no) (do_not_autoplace no) (effects (font (size 1.27 1.27))))
  (pin "2")
  (pin "1"))
 (symbol
  (lib_id "Connector:RJ45")
  (at 101.6 101.6 0)
  (mirror x)
  (unit 1)
  (body_style 1)
  (exclude_from_sim no)
  (in_bom yes)
  (on_board yes)
  (in_pos_files yes)
  (dnp no)
  (property "Reference" "J9" (at 101.6 119.38 0) (show_name no) (do_not_autoplace no) (effects (font (size 1.27 1.27))))
  (property "Value" "RJ45" (at 101.6 116.84 0) (show_name no) (do_not_autoplace no) (effects (font (size 1.27 1.27))))
  (property "Footprint" "Revolvenow:RJ45" (at 101.6 102.235 90) (hide yes) (show_name no) (do_not_autoplace no) (effects (font (size 1.27 1.27))))
  (property "Datasheet" "" (at 101.6 102.235 90) (hide yes) (show_name no) (do_not_autoplace no) (effects (font (size 1.27 1.27))))
  (property "Description" "RJ connector, 8P8C (8 positions 8 connected)" (at 101.6 101.6 0) (hide yes) (show_name no) (do_not_autoplace no) (effects (font (size 1.27 1.27))))
  (pin "8")
  (pin "5")
  (pin "7")
  (pin "2")
  (pin "4")
  (pin "1")
  (pin "6")
  (pin "3"))
 (symbol
  (lib_id "Device:R")
  (at 132.08 118.11 180)
  (unit 1)
  (body_style 1)
  (exclude_from_sim no)
  (in_bom yes)
  (on_board yes)
  (in_pos_files yes)
  (dnp no)
  (property "Reference" "R10" (at 129.54 120.142 0) (show_name no) (do_not_autoplace no) (effects (font (size 1.27 1.27))))
  (property "Value" "10k" (at 132.08 118.11 90) (show_name no) (do_not_autoplace no) (effects (font (size 1.27 1.27))))
  (property "Footprint" "Resistor_SMD:R_0603_1608Metric_Pad0.98x0.95mm_HandSolder" (at 133.858 118.11 90) (hide yes) (show_name no) (do_not_autoplace no) (effects (font (size 1.27 1.27))))
  (property "Datasheet" "" (at 132.08 118.11 0) (hide yes) (show_name no) (do_not_autoplace no) (effects (font (size 1.27 1.27))))
  (property "Description" "Resistor" (at 132.08 118.11 0) (hide yes) (show_name no) (do_not_autoplace no) (effects (font (size 1.27 1.27))))
  (pin "1")
  (pin "2")))
